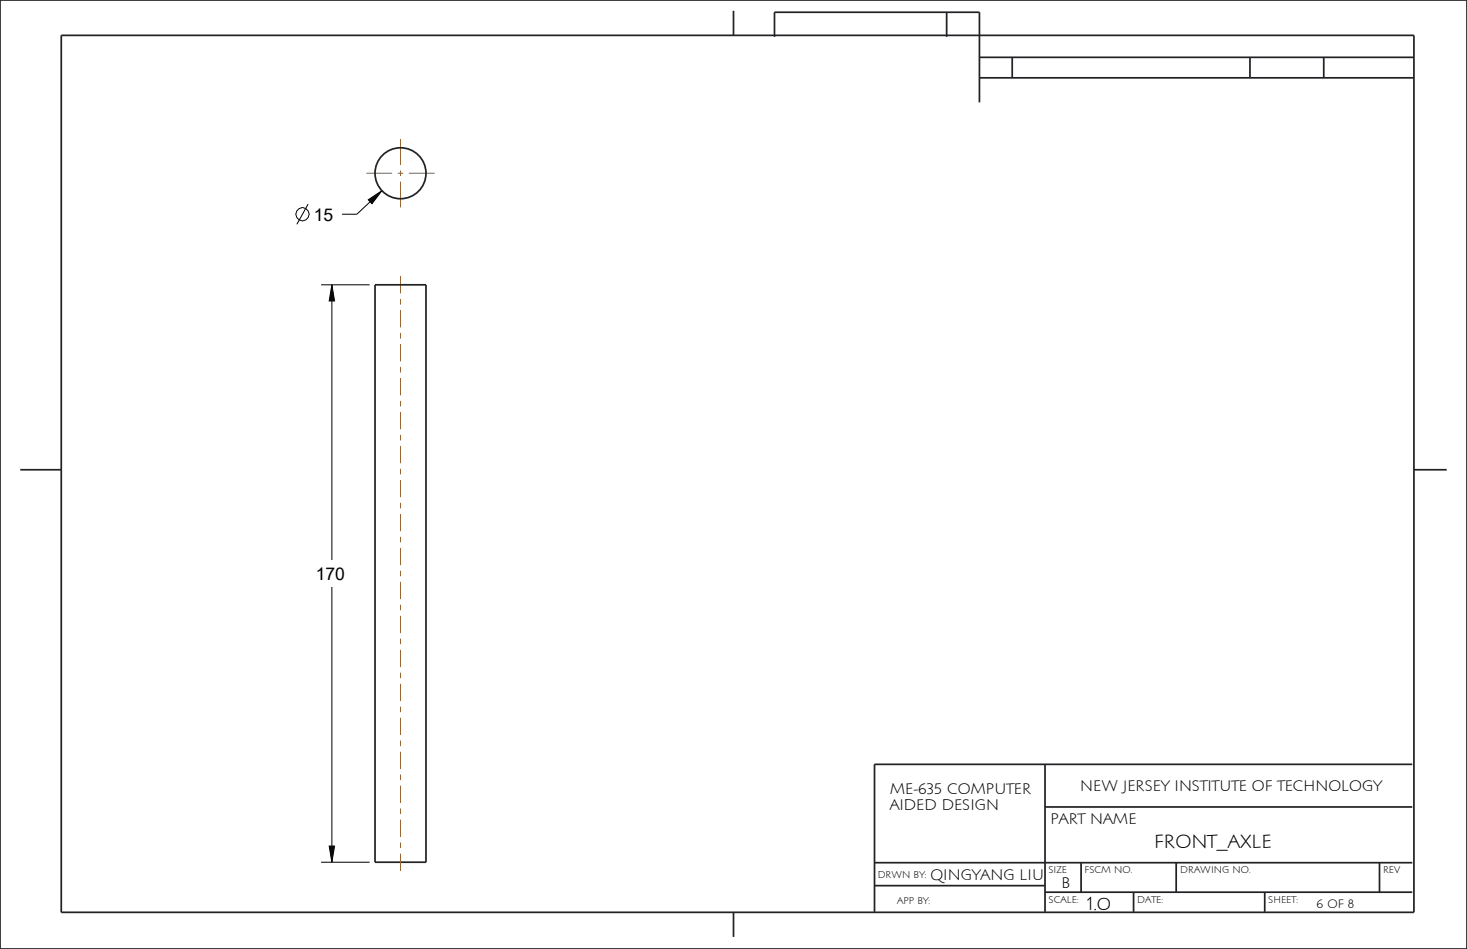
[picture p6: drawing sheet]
<svg xmlns="http://www.w3.org/2000/svg" width="432mm" height="279mm" viewBox="0 0 432 279" stroke-linecap="round" stroke-linejoin="round" font-family="sans-serif">
<g fill="none" stroke="#000" stroke-width=".29">
<path d="M108.4 58.8l4-2.7-2.9 3.9zM112.4 56.1l-7.4 7h-4.3M90.7 60.1l-3.3 5.9M94.5 83.9h14.3M97.7 83.9l.8 4.7h-1.6zM97.7 83.9v81M97.7 172.8v81.1M94.5 253.9h14.3M96.9 249.1h1.6l-.8 4.8z"/>
<circle cx="89" cy="63.1" r="1.95"/>
</g>
<path d="M108.4 58.8l4-2.7-2.9 3.9zM97.7 83.9l.8 4.7h-1.6zM96.9 249.1h1.6l-.8 4.8z" fill="#000"/>
<g fill="none" stroke="#222226" stroke-width=".51">
<path d="M0 0h431.8v279.4h-431.8zM18 10.4h398.2v258.2h-398.2zM215.9 3.2v7.2M228 10.8v-7.2h60.3v26.6M278.6 3.6v7.2M288.3 16.9h127.9M297.9 16.9v6M367.9 16.9v6M389.6 16.9v6M288.3 22.9h127.9M6 138.3h12M416.2 138.3h9.6"/>
<path d="M307.6 237.6h108.1M307.6 225v43.5M415.7 225h-158.3v43.5M257.4 254h158.3M318.2 254v8.7M346.2 254v8.7M406 254v8.7M215.9 268.6v7.2M257.4 260.7h50.2M307.6 262.7h108.1M333.7 262.7v5.8M372.3 262.7v5.8"/>
</g>
<!-- layer: 02___PRT_ALL_AXES -->
<g fill="none" stroke="#222226" stroke-width=".51">
<path d="M110.4 83.9h15v170h-15z"/>
<circle cx="117.9" cy="51" r="7.5"/>
</g>
<g fill="none" stroke="#963" stroke-width=".29">
<path d="M107.8 51h7.6M117.1 51h1.6M117.9 41v7.5M117.9 50.2v1.6M117.9 53.5v7.5M120.3 51h7.6M117.9 81.3v5.1M117.9 88v1.7M117.9 91.3v5.1M117.9 98v1.7M117.9 101.3v5.1M117.9 108v1.7"/>
<path d="M117.9 111.3v5.1M117.9 118v1.7M117.9 121.3v5.1M117.9 128v1.7M117.9 131.3v5.1M117.9 138v1.7M117.9 141.3v5.1M117.9 148v1.7M117.9 151.3v5.1M117.9 158v1.7M117.9 161.3v5.1M117.9 168v1.7"/>
<path d="M117.9 171.3v5.1M117.9 178v1.7M117.9 181.3v5.1M117.9 188v1.7M117.9 191.3v5.1M117.9 198v1.7M117.9 201.3v5.1M117.9 208v1.7M117.9 211.3v5.1M117.9 218v1.7M117.9 221.3v5.1M117.9 228v1.7"/>
<path d="M117.9 231.3v5.1M117.9 238v1.7M117.9 241.3v5.1M117.9 248v1.7M117.9 251.3v5.1"/>
</g>
<g font-size="5.8">
<text x="339.8" y="249.6">FRONT_AXLE</text>
<text x="320" y="267.8">1.0</text>
</g>
<g font-size="5.2">
<text x="92.3" y="65.1">15</text>
<text x="92.9" y="170.8">170</text>
</g>
<g font-size="4.6">
<text x="261.9" y="233.7">ME-635 COMPUTER</text>
<text x="318" y="232.9">NEW JERSEY INSTITUTE OF TECHNOLOGY</text>
<text x="261.9" y="238.4">AIDED DESIGN</text>
<text x="309.2" y="242.5">PART NAME</text>
<text x="273.9" y="259.2">QINGYANG LIU</text>
<text x="312.4" y="261.6">B</text>
</g>
<text font-size="3.7" x="387.5" y="267.4">6 OF 8</text>
<g font-size="2.9">
<text x="308.6" y="257">SIZE</text>
<text x="319.2" y="257">FSCM NO.</text>
<text x="347.4" y="257">DRAWING NO.</text>
<text x="407.1" y="257">REV</text>
<text x="258.4" y="258.4">DRWN BY:</text>
<text x="264.1" y="266.1">APP BY:</text>
<text x="308.6" y="265.8">SCALE:</text>
<text x="334.7" y="265.8">DATE:</text>
<text x="373.3" y="265.9">SHEET:</text>
</g>
</svg>
